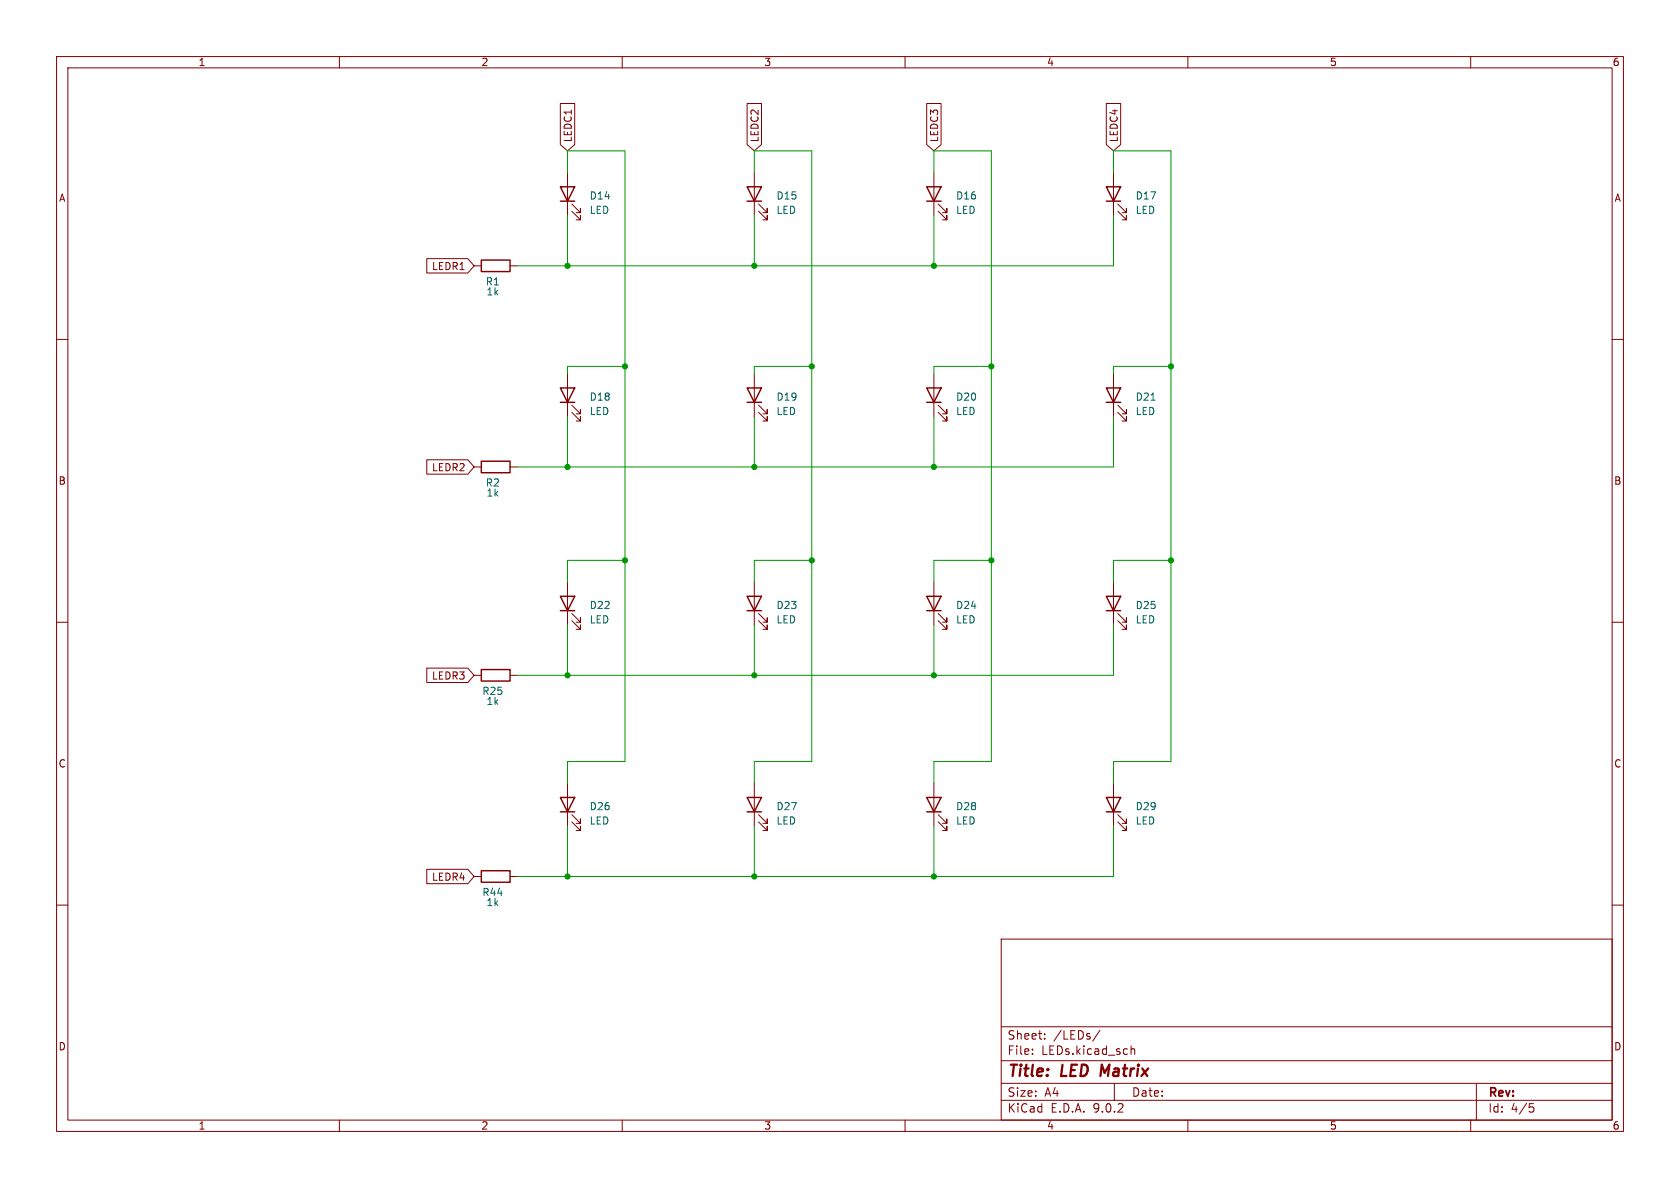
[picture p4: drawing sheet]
<svg xmlns="http://www.w3.org/2000/svg" width="297mm" height="210mm" viewBox="0 0 297 210" stroke-linecap="round" stroke-linejoin="round" font-family="sans-serif">
<g fill="none" stroke="#840000" stroke-width=".18">
<path d="M10 10h277v190h-277zM12 12h273v186h-273zM60 10v2M99.1 18.3h2.5v7.3l-1.3 1.1-1.2-1.1zM110 10v2M132.1 18.3h2.5v7.3l-1.3 1.1-1.2-1.1zM160 10v2M163.8 18.3h2.6v7.3l-1.3 1.1-1.3-1.1zM195.6 18.3h2.5v7.3l-1.3 1.1-1.2-1.1zM210 10v2M260 10v2M100.3 30.5v7.6"/>
<path d="M101.1 37.3l1.5 1.6v-.8v.8h-.7M101.1 36.1l1.5 1.5v-.8v.8h-.7M133.3 30.5v7.6M134.1 37.3l1.5 1.6v-.8v.8h-.7M134.1 36.1l1.5 1.5v-.8v.8h-.7M165.1 30.5v7.6M165.9 37.3l1.5 1.6v-.8v.8h-.8M165.9 36.1l1.5 1.5v-.8v.8h-.8M196.8 30.5v7.6M197.6 37.3l1.5 1.6v-.8v.8h-.7M197.6 36.1l1.5 1.5v-.8v.8h-.7M75.4 45.7h7.3l1.1 1.3-1.1 1.3h-7.3z"/>
<path d="M83.8 47h1.3M90.2 47h1.2M10 60h2M100.3 66v7.7M101.1 72.9l1.5 1.5v-.7v.7h-.7M101.1 71.6l1.5 1.6v-.8v.8h-.7M133.3 66v7.7M134.1 72.9l1.5 1.5v-.7v.7h-.7M134.1 71.6l1.5 1.6v-.8v.8h-.7M165.1 66v7.7M165.9 72.9l1.5 1.5v-.7v.7h-.8M165.9 71.6l1.5 1.6v-.8v.8h-.8"/>
<path d="M196.8 66v7.7M197.6 72.9l1.5 1.5v-.7v.7h-.7M197.6 71.6l1.5 1.6v-.8v.8h-.7M285 60h2M75.4 81.3h7.3l1.1 1.3-1.1 1.2h-7.3zM83.8 82.6h1.3M90.2 82.6h1.2M10 110h2M75.4 118.1h7.3l1.1 1.3-1.1 1.3h-7.3zM83.8 119.4h1.3M90.2 119.4h1.2M100.3 102.9v7.6"/>
<path d="M101.1 109.7l1.5 1.6v-.8v.8h-.7M101.1 108.5l1.5 1.5v-.8v.8h-.7M133.3 102.9v7.6M134.1 109.7l1.5 1.6v-.8v.8h-.7M134.1 108.5l1.5 1.5v-.8v.8h-.7M165.1 102.9v7.6M165.9 109.7l1.5 1.6v-.8v.8h-.8M165.9 108.5l1.5 1.5v-.8v.8h-.8M196.8 102.9v7.6M197.6 109.7l1.5 1.6v-.8v.8h-.7M197.6 108.5l1.5 1.5v-.8v.8h-.7M285 110h2"/>
<path d="M100.3 138.4v7.7M133.3 138.4v7.7M165.1 138.4v7.7M196.8 138.4v7.7M75.4 153.7h7.3l1.1 1.2-1.1 1.3h-7.3zM83.8 154.9h1.3M90.2 154.9h1.2M101.1 145.3l1.5 1.5v-.7v.7h-.7M101.1 144l1.5 1.5v-.7v.7h-.7M134.1 145.3l1.5 1.5v-.7v.7h-.7M134.1 144l1.5 1.5v-.7v.7h-.7M165.9 145.3l1.5 1.5v-.7v.7h-.8"/>
<path d="M165.9 144l1.5 1.5v-.7v.7h-.8M197.6 145.3l1.5 1.5v-.7v.7h-.7M197.6 144l1.5 1.5v-.7v.7h-.7M10 160h2M177 166h108v32h-108zM285 160h2M60 198v2M110 198v2M160 198v2M177 194.5h108M177 191.5h108M177 187.5h108"/>
<path d="M177 181.5h108M182.5 186.3v.1M182.5 185.5v.1M184.7 183.6v.1M184.7 182.8v.1M194.5 182.1l-1.3 2M197 191.5v3M200 184.9v1.5M200 185.5l.2-.1 .3 .1 .1 .9M210 198v2M260 198v2M261 191.5v6.5"/>
<path d="M270.4 195.1h.7M270.5 195.7h.4l.3 .3-.2 .5-.5 .1"/>
</g>
<path d="M194.8 188.2l-.3 2" fill="none" stroke="#840000" stroke-width=".4"/>
<g fill="none" stroke="#840000" stroke-width=".25">
<path d="M99.1 33h2.5l-1.3 2.6zM99.1 35.6h2.5M132.1 33h2.5l-1.3 2.6zM132.1 35.6h2.5M163.8 33h2.6l-1.3 2.6zM163.8 35.6h2.6M195.6 33h2.5l-1.3 2.6zM195.6 35.6h2.5M85.1 46h5.1v2h-5.1zM99.1 68.6h2.5l-1.3 2.5zM99.1 71.1h2.5M132.1 68.6h2.5l-1.3 2.5z"/>
<path d="M132.1 71.1h2.5M163.8 68.6h2.6l-1.3 2.5zM163.8 71.1h2.6M195.6 68.6h2.5l-1.3 2.5zM195.6 71.1h2.5M85.1 81.5h5.1v2.1h-5.1zM85.1 118.4h5.1v2h-5.1zM99.1 105.4h2.5l-1.3 2.6zM99.1 108h2.5M132.1 105.4h2.5l-1.3 2.6zM132.1 108h2.5M163.8 105.4h2.6l-1.3 2.6z"/>
<path d="M163.8 108h2.6M195.6 105.4h2.5l-1.3 2.6zM195.6 108h2.5M85.1 153.9h5.1v2.1h-5.1zM99.1 141h2.5l-1.3 2.5zM99.1 143.5h2.5M132.1 141h2.5l-1.3 2.5zM132.1 143.5h2.5M163.8 141h2.6l-1.3 2.5zM163.8 143.5h2.6M195.6 141h2.5l-1.3 2.5zM195.6 143.5h2.5"/>
</g>
<path d="M203.5 70.7h.7" fill="none" stroke="#006464" stroke-width=".18"/>
<g fill="none" stroke="#009600" stroke-width=".18">
<path d="M100.3 30.5v-3.8h10.2v107.9h-10.2v3.8M100.3 38.1v8.9M133.3 30.5v-3.8h10.2v107.9h-10.2v3.8M133.3 38.1v8.9M165.1 30.5v-3.8h10.2v107.9h-10.2v3.8M165.1 38.1v8.9M196.8 30.5v-3.8h10.2v107.9h-10.2v3.8M196.8 38.1v8.9h-105.4M100.3 73.7v8.9M110.5 64.8h-10.2v1.2M133.3 73.7v8.9M143.5 64.8h-10.2v1.2"/>
<path d="M165.1 73.7v8.9M175.3 64.8h-10.2v1.2M196.8 73.7v8.9h-105.4M207 64.8h-10.2v1.2M110.5 99.1h-10.2v3.8M143.5 99.1h-10.2v3.8M175.3 99.1h-10.2v3.8M207 99.1h-10.2v3.8M100.3 110.5v8.9M133.3 110.5v8.9M165.1 110.5v8.9M196.8 110.5v8.9h-105.4"/>
<path d="M100.3 146.1v8.8M133.3 146.1v8.8M165.1 146.1v8.8M196.8 146.1v8.8h-105.4"/>
</g>
<g fill="#009600" stroke="#009600" stroke-width=".18">
<circle cx="207" cy="99.1" r=".46"/>
<circle cx="175.3" cy="99.1" r=".46"/>
<circle cx="133.3" cy="154.9" r=".46"/>
<circle cx="165.1" cy="154.9" r=".46"/>
<circle cx="165.1" cy="119.4" r=".46"/>
<circle cx="133.3" cy="119.4" r=".46"/>
<circle cx="133.3" cy="82.6" r=".46"/>
<circle cx="143.5" cy="99.1" r=".46"/>
<circle cx="207" cy="64.8" r=".46"/>
<circle cx="165.1" cy="47" r=".46"/>
<circle cx="143.5" cy="64.8" r=".46"/>
<circle cx="175.3" cy="64.8" r=".46"/>
<circle cx="165.1" cy="82.6" r=".46"/>
<circle cx="110.5" cy="64.8" r=".46"/>
<circle cx="100.3" cy="47" r=".46"/>
<circle cx="133.3" cy="47" r=".46"/>
<circle cx="100.3" cy="82.6" r=".46"/>
<circle cx="110.5" cy="99.1" r=".46"/>
<circle cx="100.3" cy="154.9" r=".46"/>
<circle cx="100.3" cy="119.4" r=".46"/>
</g>
<g font-size="2.8" fill="#840000">
<text x="178" y="190.9">Title:</text>
<text x="187.7" y="190.9">LED</text>
<text x="195.4" y="190.9">Matrix</text>
</g>
<g font-size="2.1" fill="#840000">
<text x="178" y="184">Sheet:</text>
<text x="186.2" y="184">/LEDs/</text>
<text x="178" y="186.7">File:</text>
<text x="184.1" y="186.7">LEDs.kicad_sch</text>
<text x="178" y="196.9">KiCad</text>
<text x="178" y="194.1">Size:</text>
<text x="184.7" y="194.1">A4</text>
<text x="185.7" y="196.9">E.D.A.</text>
<text x="193.3" y="196.9">9.0.2</text>
<text x="200" y="194.1">Date:</text>
<text x="263" y="194.3">Rev:</text>
<text x="263" y="196.9">Id:</text>
<text x="267.1" y="196.9">4/5</text>
</g>
<g font-size="1.8" fill="#840000">
<text x="35" y="11.9">1</text>
<text x="85" y="11.9">2</text>
<text x="135" y="11.9">3</text>
<text x="185" y="11.9">4</text>
<text x="235" y="11.9">5</text>
<text x="285" y="11.9">6</text>
<text x="101.3" y="25.2" transform="rotate(-90 101.3 25.2)">LEDC1</text>
<text x="134.3" y="25.2" transform="rotate(-90 134.3 25.2)">LEDC2</text>
<text x="166.1" y="25.2" transform="rotate(-90 166.1 25.2)">LEDC3</text>
<text x="197.8" y="25.2" transform="rotate(-90 197.8 25.2)">LEDC4</text>
<text x="10.3" y="35.9">A</text>
<text x="285.3" y="35.9">A</text>
<text x="76.3" y="47.9">LEDR1</text>
<text x="76.3" y="83.5">LEDR2</text>
<text x="10.3" y="85.9">B</text>
<text x="285.3" y="85.9">B</text>
<text x="76.3" y="120.3">LEDR3</text>
<text x="10.3" y="135.9">C</text>
<text x="285.3" y="135.9">C</text>
<text x="76.3" y="155.9">LEDR4</text>
<text x="10.3" y="185.9">D</text>
<text x="285.3" y="185.9">D</text>
<text x="35" y="199.9">1</text>
<text x="85" y="199.9">2</text>
<text x="135" y="199.9">3</text>
<text x="185" y="199.9">4</text>
<text x="235" y="199.9">5</text>
<text x="285" y="199.9">6</text>
</g>
<g font-size="1.8" fill="#006464">
<text x="104.1" y="35.5">D14</text>
<text x="137.2" y="35.5">D15</text>
<text x="168.9" y="35.5">D16</text>
<text x="200.7" y="35.5">D17</text>
<text x="104.1" y="38">LED</text>
<text x="137.2" y="38">LED</text>
<text x="168.9" y="38">LED</text>
<text x="200.7" y="38">LED</text>
<text x="85.8" y="50.6">R1</text>
<text x="85.9" y="52.4">1k</text>
<text x="104.1" y="71">D18</text>
<text x="137.2" y="71">D19</text>
<text x="168.9" y="71">D20</text>
<text x="200.7" y="71">D21</text>
<text x="104.1" y="73.6">LED</text>
<text x="137.2" y="73.6">LED</text>
<text x="168.9" y="73.6">LED</text>
<text x="200.7" y="73.6">LED</text>
<text x="85.8" y="86.2">R2</text>
<text x="85.9" y="88">1k</text>
<text x="104.1" y="107.9">D22</text>
<text x="137.2" y="107.9">D23</text>
<text x="168.9" y="107.9">D24</text>
<text x="200.7" y="107.9">D25</text>
<text x="104.1" y="110.4">LED</text>
<text x="137.2" y="110.4">LED</text>
<text x="168.9" y="110.4">LED</text>
<text x="200.7" y="110.4">LED</text>
<text x="85.2" y="123">R25</text>
<text x="85.9" y="124.8">1k</text>
<text x="104.1" y="143.4">D26</text>
<text x="137.2" y="143.4">D27</text>
<text x="168.9" y="143.4">D28</text>
<text x="200.7" y="143.4">D29</text>
<text x="104.1" y="146">LED</text>
<text x="137.2" y="146">LED</text>
<text x="168.9" y="146">LED</text>
<text x="200.7" y="146">LED</text>
<text x="85.2" y="158.6">R44</text>
<text x="85.9" y="160.4">1k</text>
</g>
</svg>
